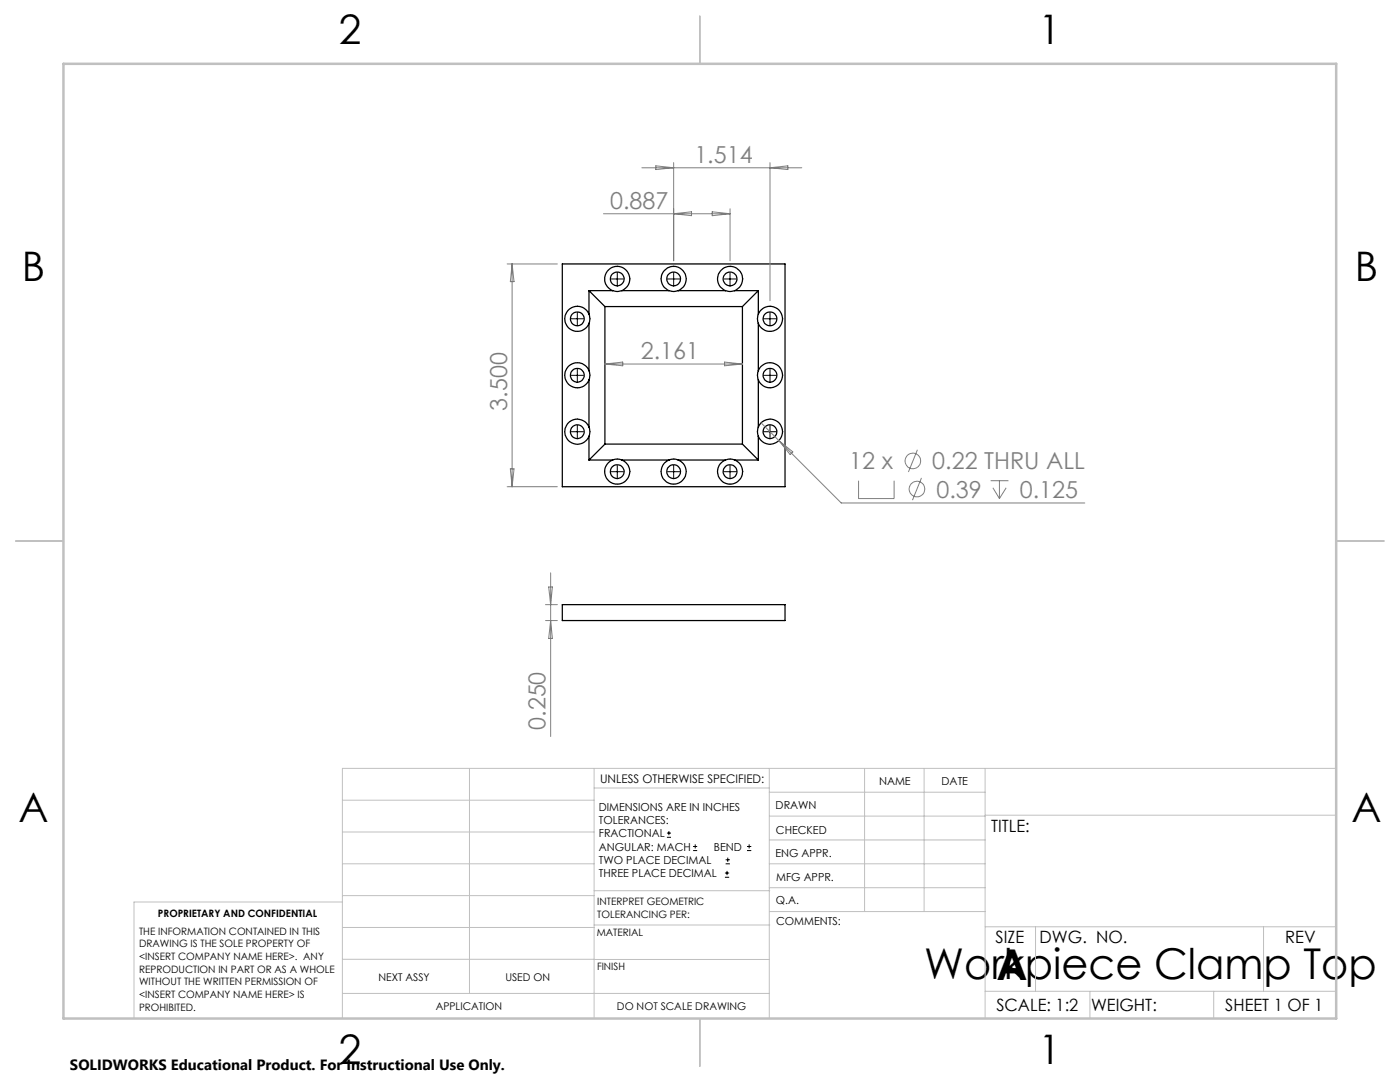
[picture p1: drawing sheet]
<svg xmlns="http://www.w3.org/2000/svg" width="279mm" height="216mm" viewBox="0 0 279 216" stroke-linecap="round" stroke-linejoin="round" font-family="sans-serif">
<g fill="none" stroke="#000" stroke-width=".25">
<path d="M112.2 52.7h44.5v44.4h-44.5zM117.5 58h4.8M117.5 58v4.7M117.5 58l3.2 3.2M122.3 58a2.5 2.5 0 0 1-1.1-3.8 2.5 2.5 0 0 1 4 0 2.5 2.5 0 0 1-1.1 3.8M122.3 58l.9 .2 .9-.2M124.1 58h9.4M133.5 58a2.5 2.5 0 0 1-1.1-3.8 2.5 2.5 0 0 1 4 0 2.5 2.5 0 0 1-1 3.8M133.5 58l.9 .2 1-.2M135.4 58h9.4M144.8 58a2.5 2.5 0 0 1-1.1-3.8 2.5 2.5 0 0 1 4 0 2.5 2.5 0 0 1-1.1 3.8M144.8 58l.9 .2 .9-.2"/>
<path d="M146.6 58h4.7M151.3 58v4.7M151.3 58l-3.1 3.2M117.5 62.7a2.5 2.5 0 0 0-3.8-1.1 2.5 2.5 0 0 0 0 4 2.5 2.5 0 0 0 3.8-1.1M117.5 74a2.5 2.5 0 0 0-3.8-1.1 2.5 2.5 0 0 0 0 4 2.5 2.5 0 0 0 3.8-1.1M117.5 74l.2 .9-.2 .9M117.5 62.7l.2 .9-.2 .9M117.5 64.5v9.5M117.5 75.8v9.4M120.7 61.2h27.5M120.7 61.2v27.4M148.2 61.2v27.4"/>
<path d="M151.3 74a2.5 2.5 0 0 1 3.9-1.1 2.5 2.5 0 0 1 0 4 2.5 2.5 0 0 1-3.9-1.1M151.3 62.7a2.5 2.5 0 0 1 3.9-1.1 2.5 2.5 0 0 1 0 4 2.5 2.5 0 0 1-3.9-1.1M151.3 74l-.1 .9 .1 .9M151.3 62.7l-.1 .9 .1 .9M151.3 64.5v9.5M151.3 75.8v9.4M117.5 85.2a2.5 2.5 0 0 0-3.8-1 2.5 2.5 0 0 0 0 3.9 2.5 2.5 0 0 0 3.8-1M117.5 85.2l.2 .9-.2 1M117.5 87.1v4.7M117.5 91.8h4.8M120.7 88.6l-3.2 3.2M120.7 88.6h27.5"/>
<path d="M122.3 91.8a2.49 2.49 0 0 0-1.1 3.8 2.49 2.49 0 0 0 4 0 2.49 2.49 0 0 0-1.1-3.8M122.3 91.8l.6-.2 1.2 .2M124.1 91.8h9.4M133.5 91.8a2.49 2.49 0 0 0-1 3.8 2.49 2.49 0 0 0 3.9 0 2.49 2.49 0 0 0-1-3.8M133.5 91.8l.6-.2 1.3 .2M135.4 91.8h9.4M144.8 91.8a2.49 2.49 0 0 0-1.1 3.8 2.49 2.49 0 0 0 4 0 2.49 2.49 0 0 0-1.1-3.8M144.8 91.8l.6-.2 1.2 .2M146.6 91.8h4.7M148.2 88.6l3.1 3.2M151.3 85.2a2.5 2.5 0 0 1 3.9-1 2.5 2.5 0 0 1 0 3.9 2.5 2.5 0 0 1-3.9-1M151.3 85.2l-.1 .9 .1 1"/>
<path d="M151.3 87.1v4.7M112.2 120.6h44.5v3.2h-44.5z"/>
<circle cx="123.2" cy="55.7" r="1.38"/>
<circle cx="134.4" cy="55.7" r="1.39"/>
<circle cx="145.7" cy="55.7" r="1.38"/>
<circle cx="115.2" cy="74.9" r="1.39"/>
<circle cx="115.2" cy="63.6" r="1.38"/>
<circle cx="153.7" cy="74.9" r="1.39"/>
<circle cx="153.7" cy="63.6" r="1.38"/>
<circle cx="115.2" cy="86.1" r="1.38"/>
<circle cx="123.2" cy="94.1" r="1.38"/>
<circle cx="134.4" cy="94.1" r="1.39"/>
<circle cx="145.7" cy="94.1" r="1.38"/>
<circle cx="153.7" cy="86.1" r="1.38"/>
</g>
<g fill="none" stroke="#808080" stroke-width=".2">
<path d="M128.1 33.5h31.9M130.9 33.1l3.5 .4-3.5 .3zM134.4 32.5v19.5M153.7 32.5v27.5M153.7 33.5l3.5-.4v.7zM101.2 52.7h10M102.2 52.7v44.4M102.2 52.7l.4 3.5h-.8zM120.4 42.7h25.3M134.4 42.7l3.6-.4v.7zM142.1 42.3l3.6 .4-3.6 .3zM145.7 41.7v10.3"/>
<path d="M120.7 72.6h27.5M120.7 72.6l3.6-.4v.8zM144.6 72.2l3.6 .4-3.6 .4zM101.2 97.1h10M101.8 93.6h.8l-.4 3.5zM151.9 84.4l16 16h48.6M155.4 87.9l2.8 2.3-.5 .5zM171.3 95.9v3.6h7.1v-3.6M183.1 89.7l-1.8 4.5M183.9 95.4l-1.8 4.4M197.7 95.9h3.6M198.2 97.3l1.3 2.2"/>
<path d="M199.5 95.9v3.6M200.8 97.3l-1.3 2.2M109.5 117.1h.7l-.3 3.5zM109.9 114.3v32.7M108.9 120.6h2.3M108.9 123.8h2.3M109.9 123.8l.3 3.6h-.7z"/>
<circle cx="182.2" cy="92" r="1.56"/>
<circle cx="183" cy="97.6" r="1.56"/>
</g>
<g fill="none" stroke="#000" stroke-width=".2">
<path d="M121.9 55.7h2.5M123.2 54.4v2.5M133.2 55.7h2.5M134.4 54.4v2.5M144.5 55.7h2.5M145.7 54.4v2.5M113.9 63.6h2.6M113.9 74.9h2.6M115.2 62.4v2.5M115.2 73.6v2.5M152.4 63.6h2.5M152.4 74.9h2.5"/>
<path d="M153.7 62.4v2.5M153.7 73.6v2.5M113.9 86.1h2.6M115.2 84.9v2.5M121.9 94.1h2.5M123.2 92.9v2.5M133.2 94.1h2.5M134.4 92.9v2.5M144.5 94.1h2.5M145.7 92.9v2.5M152.4 86.1h2.5M153.7 84.9v2.5"/>
<path d="M133.1 167.1h.8M133.1 166.2h.8M133.5 165.8v.9M138.3 169.7h.8M138.3 168.9h.8M138.7 168.5v.8M144.7 175h.8M144.7 174.2h.8M144.8 172.4h.9M144.8 171.6h.9M145.1 173.8v.8M145.2 171.1v.9"/>
<path d="M149.1 169.7h.8M149.1 168.9h.8M149.5 168.5v.8"/>
</g>
<g fill="none" stroke="#000" stroke-width=".2" stroke-dasharray="15.2 1.3 1.3 1.3" stroke-linecap="butt">
<path d="M120.7 55.6h-.1M123.2 53.1v-.1M123.2 58.1v.2M125.7 55.6h.1M132 55.6h-.2M134.5 53.1v-.1M134.5 58.1v.2M137 55.6h.1M143.2 55.6h-.1M145.7 53.1v-.1M145.7 58.1v.2M148.2 55.6h.1"/>
<path d="M112.7 63.6h-.1M112.7 74.9h-.1M115.2 61.1v-.1M115.2 66.1v.1M115.2 72.4v-.2M115.2 77.4v.1M117.7 63.6h.2M117.7 74.9h.2M151.2 74.9h-.1M151.2 63.6h-.1M153.7 72.4v-.2M153.7 77.4v.1"/>
<path d="M153.7 61.1v-.1M153.7 66.1v.1M156.2 74.9h.1M156.2 63.6h.1M112.7 86.1h-.1M115.2 83.6v-.1M115.2 88.6v.1M117.7 86.1h.2M120.7 94.1h-.1M123.2 91.6v-.1M123.2 96.6v.1M125.7 94.1h.1"/>
<path d="M132 94.1h-.2M134.5 91.6v-.1M134.5 96.6v.1M137 94.1h.1M143.2 94.1h-.1M145.7 91.6v-.1M145.7 96.6v.1M148.2 94.1h.1M151.2 86.1h-.1M153.7 83.6v-.1M153.7 88.6v.1M156.2 86.1h.1"/>
</g>
<g fill="none" stroke="#c0c0c0" stroke-width=".2">
<path d="M68.3 159.7h50.3M93.7 153.3v44.9M118.6 153.3v49.9M118.6 157.2h34.9M153.5 153.3v49.9M153.5 158.1h43.1M172.5 153.3v28.6M184.4 153.3v28.6M196.6 153.3v49.9M266.7 153.3h-198.4v49.9M68.3 178.7h50.3M68.3 172.4h50.3"/>
<path d="M68.3 166h50.3M68.3 180h-41.6v23.2M118.6 177.7h35M153.5 167.6h43.1M153.5 162.8h43.1M153.5 172.4h43.1M153.5 177.1h43.1M196.6 162.7h70.1M68.3 198.2h85.2M68.3 191.4l85.2 .1M68.3 185.1h50.3M118.6 184.6h35"/>
<path d="M153.6 181.9h43M196.6 197.8h70.1M196.6 184.9h70.1M206.7 184.9v12.9M217.5 197.8v5.4M242.2 197.8v5.4M252.2 184.9v12.9"/>
</g>
<path d="M139.7 3.2v9.5M3.1 107.9h9.6M266.7 107.9h9.5M139.7 203.2v9.6" fill="none" stroke="#c0c0c0" stroke-width=".25"/>
<path d="M12.7 12.7h254v190.5h-254z" fill="none" stroke="#c0c0c0" stroke-width=".5"/>
<g font-size="8.5">
<text x="184.5" y="195.4">Workpiece Clamp Top</text>
<text x="198.9" y="195.5">A</text>
</g>
<g font-size="8.1">
<text x="67.6" y="8.9">2</text>
<text x="207.3" y="8.9">1</text>
<text x="4.4" y="56.2">B</text>
<text x="270.4" y="56.2">B</text>
<text x="3.7" y="164.1">A</text>
<text x="269.7" y="164.1">A</text>
<text x="67.6" y="212.4">2</text>
<text x="207.3" y="212.4">1</text>
</g>
<g font-size="4.7" fill="#808080">
<text x="138.6" y="32.4">1.514</text>
<text x="121.8" y="41.6">0.887</text>
<text x="127.9" y="71.6">2.161</text>
<text x="101.2" y="81.9" transform="rotate(-90 101.2 81.9)">3.500</text>
<text x="169.5" y="93.7">12 x</text>
<text x="186.1" y="93.7">0.22 THRU ALL</text>
<text x="186.9" y="99.3">0.39</text>
<text x="203.5" y="99.3">0.125</text>
<text x="108.9" y="145.6" transform="rotate(-90 108.9 145.6)">0.250</text>
</g>
<g font-size="3.4">
<text x="197.8" y="166">TITLE:</text>
<text x="198.7" y="188.1">SIZE</text>
<text x="207.5" y="188.1">DWG. NO.</text>
<text x="256.5" y="188.2">REV</text>
<text x="198.8" y="201.7">SCALE: 1:2</text>
<text x="217.7" y="201.8">WEIGHT:</text>
<text x="244.5" y="201.7">SHEET 1 OF 1</text>
</g>
<text font-size="3" x="14" y="213.5">SOLIDWORKS Educational Product. For Instructional Use Only.</text>
<text font-size="2.4" x="119.8" y="156.2">UNLESS OTHERWISE SPECIFIED:</text>
<g font-size="2.2">
<text x="119.5" y="161.8">DIMENSIONS ARE IN INCHES</text>
<text x="154.8" y="161.4">DRAWN</text>
<text x="175.4" y="156.6">NAME</text>
<text x="187.9" y="156.7">DATE</text>
<text x="119.5" y="164.4">TOLERANCES:</text>
<text x="119.5" y="167.1">FRACTIONAL</text>
<text x="154.9" y="166.3">CHECKED</text>
<text x="119.5" y="169.7">ANGULAR: MACH</text>
<text x="119.5" y="172.4">TWO PLACE DECIMAL</text>
<text x="142.5" y="169.7">BEND</text>
<text x="154.8" y="171">ENG APPR.</text>
<text x="119.5" y="175">THREE PLACE DECIMAL</text>
<text x="154.9" y="175.7">MFG APPR.</text>
<text x="154.9" y="180.4">Q.A.</text>
<text x="154.9" y="184.6">COMMENTS:</text>
</g>
<g font-size="2.1">
<text x="75.5" y="195.7">NEXT ASSY</text>
<text x="100.9" y="195.7">USED ON</text>
<text x="86.9" y="201.5">APPLICATION</text>
<text x="123.1" y="201.6">DO NOT SCALE DRAWING</text>
</g>
<g font-size="2">
<text x="31.5" y="182.9">PROPRIETARY AND CONFIDENTIAL</text>
<text x="119.2" y="180.6">INTERPRET GEOMETRIC</text>
<text x="119.2" y="183.1">TOLERANCING PER:</text>
<text x="27.8" y="186.5">THE INFORMATION CONTAINED IN THIS</text>
<text x="27.8" y="189">DRAWING IS THE SOLE PROPERTY OF</text>
<text x="27.8" y="191.6">&lt;INSERT COMPANY NAME HERE&gt;. ANY</text>
<text x="119.1" y="186.7">MATERIAL</text>
<text x="27.8" y="194.1">REPRODUCTION IN PART OR AS A WHOLE</text>
<text x="27.8" y="196.6">WITHOUT THE WRITTEN PERMISSION OF</text>
<text x="119.1" y="193.5">FINISH</text>
<text x="27.8" y="199.1">&lt;INSERT COMPANY NAME HERE&gt; IS</text>
<text x="27.8" y="201.7">PROHIBITED.</text>
</g>
</svg>
